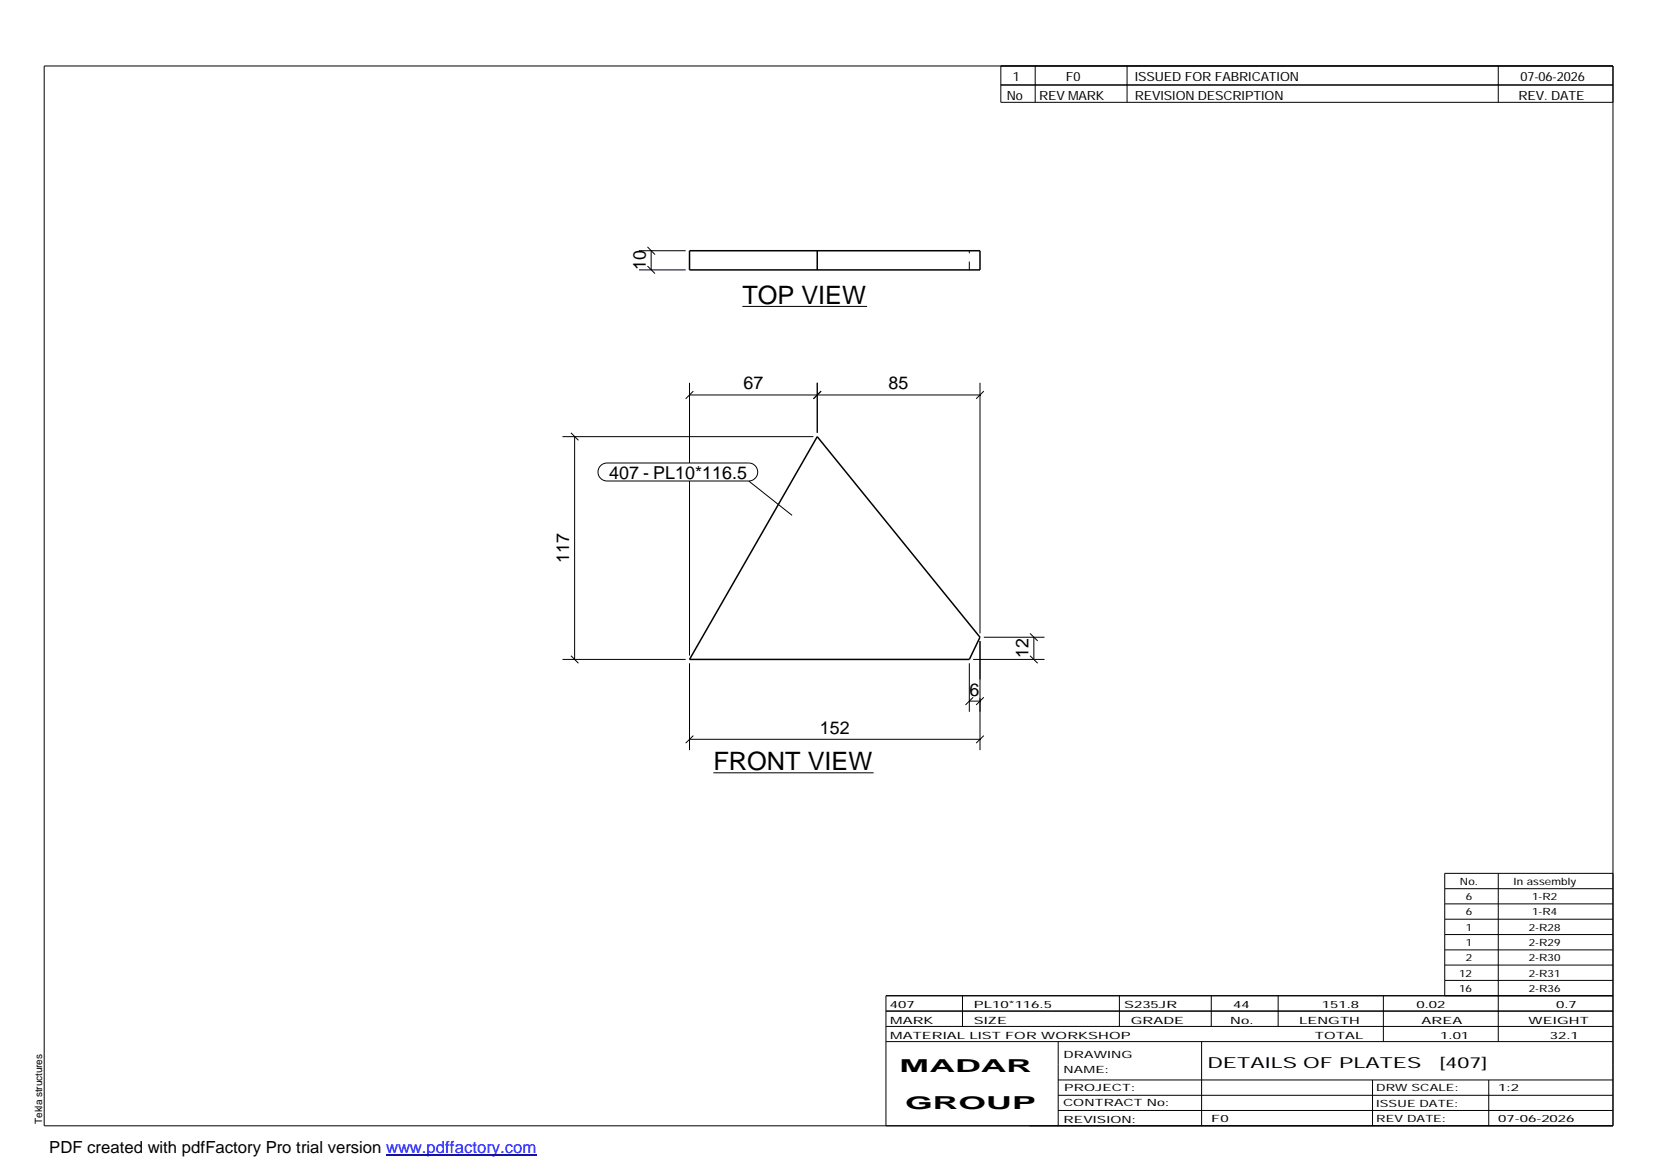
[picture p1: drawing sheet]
<svg xmlns="http://www.w3.org/2000/svg" width="420mm" height="297mm" viewBox="0 0 420 297" stroke-linecap="round" stroke-linejoin="round" font-family="sans-serif">
<path d="M175 63.7h73.8v4.8h-73.8zM207.5 63.7v4.8M207.5 110.9l41.3 50.9-2.7 5.6h-71.1z" fill="none" stroke="#000" stroke-width=".38"/>
<path d="M246.1 68.5v-4.8" fill="none" stroke="#000" stroke-width=".25" stroke-dasharray="2.1 2.1" stroke-linecap="butt"/>
<g fill="none" stroke="#000" stroke-width=".25">
<path d="M11.2 16.7h398.3v269.1h-398.3zM254.1 16.7v9.3h155.4M262.8 16.7v9.3M286.1 16.7v9.3M380.4 16.7v9.3M254.1 21.6h155.4M162.2 68.5h11.9M162.2 63.7h11.9M164.4 67.5l1.9 2M164.4 62.7l1.9 1.9M165.3 63.7v4.8M188.5 77.8h31.6"/>
<path d="M175 97.2v20.3M176 99.3l-1.9 1.9M207.5 97.2v12.7M208.4 99.3l-1.9 1.9M248.8 97.2v63.6M249.8 99.3l-2 1.9M142.8 110.9h63.7M144.9 109.9l2 1.9M145.9 110.9v56.5M152.5 118.2l.7-.5 .9-.2h36a2.29 2.29 0 0 1 2.3 2.3 2.29 2.29 0 0 1-2.3 2.3h-36a2.27 2.27 0 0 1-2.1-1.4 2.27 2.27 0 0 1 .5-2.5zM175 100.3h73.8M175 122.1v44.3"/>
<path d="M190.1 122.1l11 8.7M142.8 167.4h31.3M144.9 166.5l2 1.9M175 168.4v22M246.1 178h2.7M246.1 168.4v12.3M247.1 167.4h18.1M247.1 177l-2 2M248.8 162.8v27.6M249.8 161.8h15.4M249.8 177l-2 2M261.5 166.5l1.9 1.9"/>
<path d="M261.5 160.8l1.9 1.9M262.5 161.8v5.6M175 187.7h73.8M176 186.8l-1.9 1.9M181.1 196.2h40.7M249.8 186.8l-2 1.9M366.8 225.6h42.7M366.8 229.5h42.7M366.8 233.4h42.7M366.8 237.3h42.7M380.4 221.7v42.7M409.5 221.7h-42.7v31.1"/>
<path d="M224.9 256.7h184.6M244.3 252.8v7.8M284.2 252.8v7.8M307.5 252.8v7.8M324.5 252.8v7.8M351.2 252.8v11.6M366.8 241.2h42.7M366.8 245h42.7M366.8 248.9h42.7M409.5 252.8h-184.6v33M224.9 264.4h184.6M224.9 260.6h184.6"/>
<path d="M268.6 264.4v21.4M268.6 274.2h140.9M268.6 278.1h140.9M305.1 264.4v21.4M348.4 274.2v11.6M378 274.2v11.6M268.6 281.9h140.9"/>
</g>
<path d="M98 293.3h38.2" fill="none" stroke="#00f" stroke-width=".3"/>
<g font-size="6.4">
<text x="188.5" y="77.1">TOP VIEW</text>
<text x="181.1" y="195.5">FRONT VIEW</text>
</g>
<g font-size="4.5">
<text x="164" y="68.6" transform="rotate(-90 164 68.6)">10</text>
<text x="188.7" y="98.9">67</text>
<text x="225.6" y="98.9">85</text>
<text x="154.7" y="121.5">407 - PL10*116.5</text>
<text x="144.5" y="142.9" transform="rotate(-90 144.5 142.9)">117</text>
<text x="261.1" y="167.1" transform="rotate(-90 261.1 167.1)">12</text>
<text x="246.2" y="176.6">6</text>
<text x="208.1" y="186.3">152</text>
<text x="228.4" y="272.3">MADAR</text>
<text x="229.8" y="281.6">GROUP</text>
</g>
<text font-size="4.2" x="12.5" y="292.7">PDF created with pdfFactory Pro trial version www.pdffactory.com</text>
<g font-size="3.9">
<text x="306.5" y="271.3">DETAILS OF PLATES</text>
<text x="365.4" y="271.3">[407]</text>
</g>
<g font-size="3.2">
<text x="257.1" y="20.5">1</text>
<text x="270.6" y="20.5">F0</text>
<text x="288.1" y="20.5">ISSUED FOR FABRICATION</text>
<text x="386" y="20.5">07-06-2026</text>
<text x="255.6" y="25.5">No</text>
<text x="263.8" y="25.5">REV MARK</text>
<text x="288.1" y="25.5">REVISION DESCRIPTION</text>
<text x="385.5" y="25.5">REV. DATE</text>
</g>
<g font-size="2.5">
<text x="370.6" y="224.6">No.</text>
<text x="384.3" y="224.6">In assembly</text>
<text x="372.1" y="228.5">6</text>
<text x="372.1" y="232.4">6</text>
<text x="389" y="228.5">1-R2</text>
<text x="389" y="232.4">1-R4</text>
<text x="372.1" y="236.3">1</text>
<text x="388.1" y="236.3">2-R28</text>
<text x="372.1" y="240.2">1</text>
<text x="372.1" y="244.1">2</text>
<text x="388.1" y="240.2">2-R29</text>
<text x="388.1" y="244.1">2-R30</text>
<text x="370.4" y="247.9">12</text>
<text x="370.4" y="251.8">16</text>
<text x="388.1" y="247.9">2-R31</text>
<text x="388.1" y="251.8">2-R36</text>
<text x="225.9" y="255.9">407</text>
<text x="247.3" y="255.9">PL10*116.5</text>
<text x="285.4" y="255.9">S235JR</text>
<text x="313.1" y="255.9">44</text>
<text x="335.6" y="255.9">151.8</text>
<text x="359.6" y="255.9">0.02</text>
<text x="395.1" y="255.9">0.7</text>
<text x="226" y="263.7">MATERIAL LIST FOR WORKSHOP</text>
<text x="226" y="259.9">MARK</text>
<text x="247.2" y="259.9">SIZE</text>
<text x="287.1" y="259.9">GRADE</text>
<text x="312.3" y="259.9">No.</text>
<text x="329.8" y="259.9">LENGTH</text>
<text x="333.8" y="263.7">TOTAL</text>
<text x="360.9" y="259.9">AREA</text>
<text x="365.6" y="263.7">1.01</text>
<text x="388.1" y="259.9">WEIGHT</text>
<text x="393.4" y="263.7">32.1</text>
<text x="270" y="268.5">DRAWING</text>
<text x="270" y="272.5">NAME:</text>
<text x="269.9" y="280.9">CONTRACT No:</text>
<text x="270.2" y="277">PROJECT:</text>
<text x="349.4" y="277.1">DRW SCALE:</text>
<text x="349.4" y="281">ISSUE DATE:</text>
<text x="380.4" y="277.1">1:2</text>
<text x="10.7" y="285.4" transform="rotate(-90 10.7 285.4)">Tekla structures</text>
<text x="270" y="285">REVISION:</text>
<text x="307.5" y="284.8">F0</text>
<text x="349.4" y="284.8">REV DATE:</text>
<text x="380.4" y="284.8">07-06-2026</text>
</g>
</svg>
